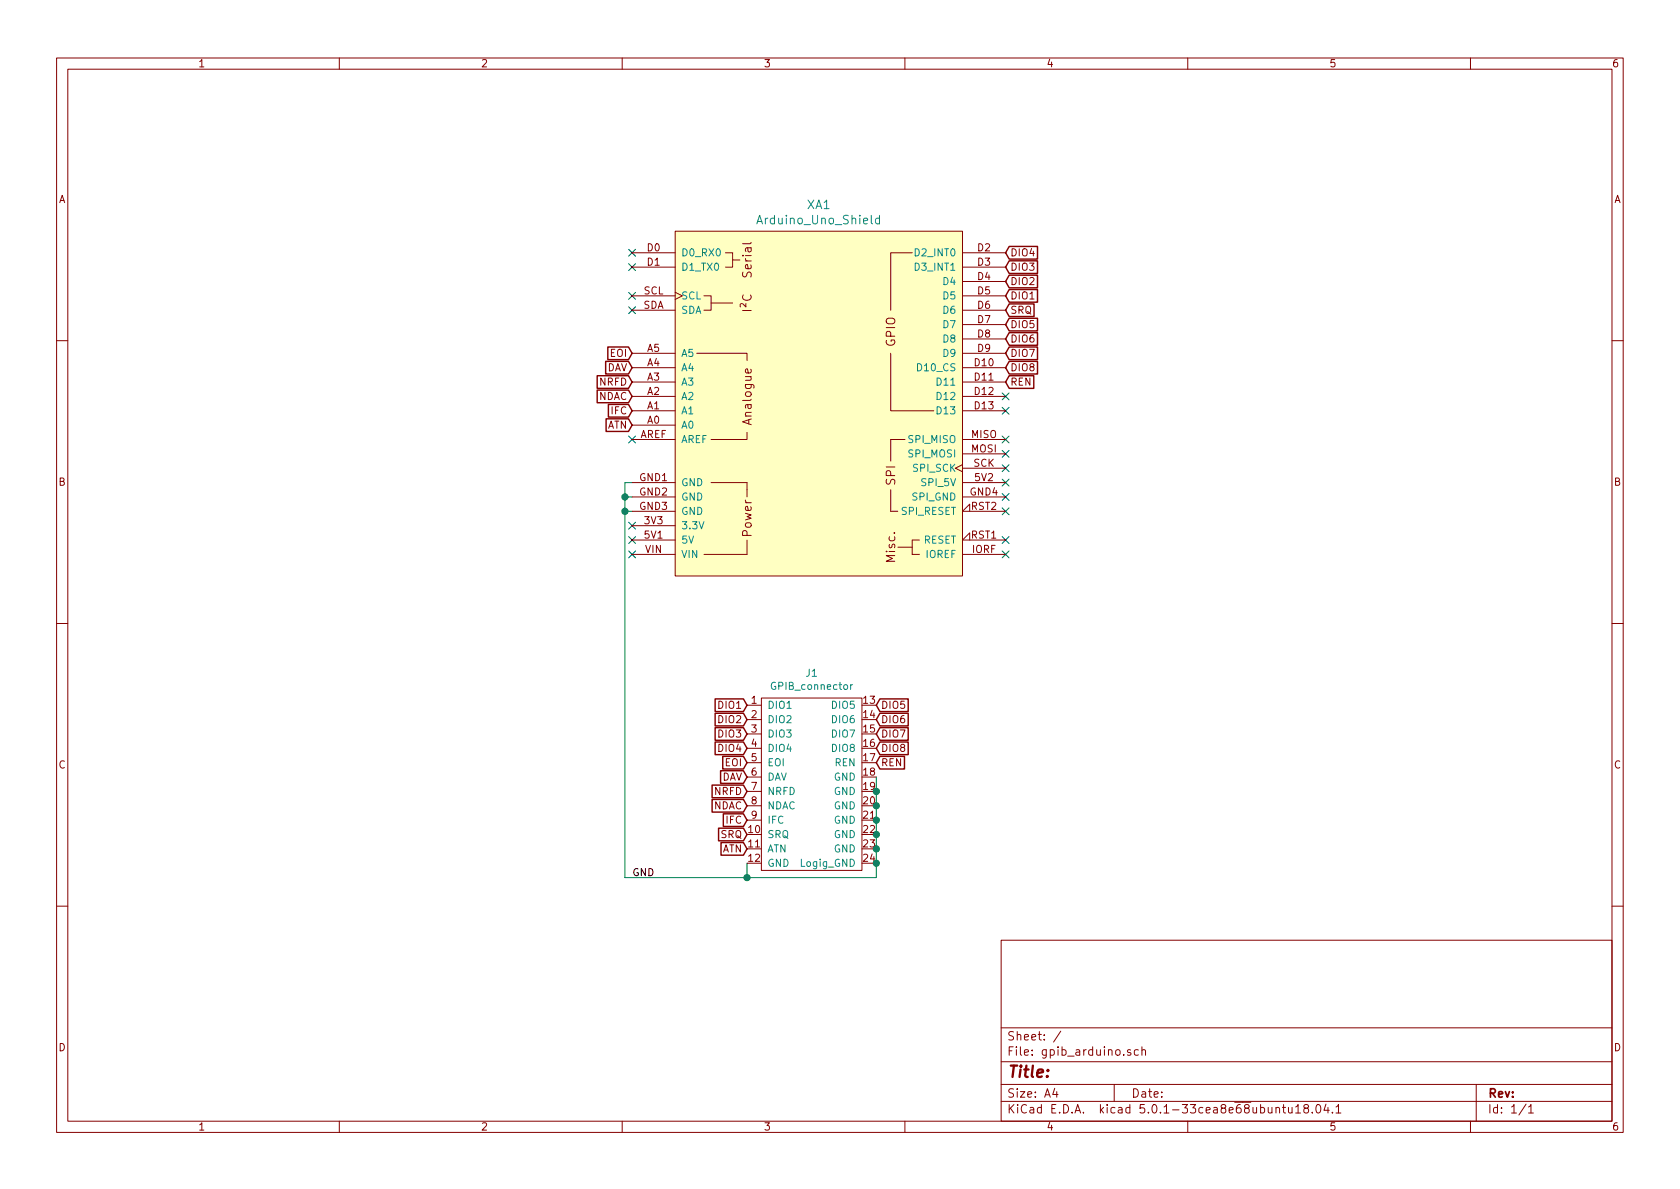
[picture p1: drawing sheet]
EESchema Schematic File Version 4
LIBS:gpib_arduino-cache
EELAYER 26 0
EELAYER END
$Descr A4 11693 8268
encoding utf-8
Sheet 1 1
Title ""
Date ""
Rev ""
Comp ""
Comment1 ""
Comment2 ""
Comment3 ""
Comment4 ""
$EndDescr
$Comp
L gpib:GPIB_connector J1
U 1 1
P 5650 5450
F 0 "J1" H 5650 6225 50  0000 C CNN
F 1 "GPIB_connector" H 5650 6134 50  0000 C CNN
F 2 "gpib_connectors:112-024-113R001-GPIB" H 5650 5450 50  0001 C CNN
F 3 "" H 5650 5450 50  0001 C CNN
	1    5650 5450
	1    0    0    -1  
$EndComp
Wire Wire Line
	5200 6000 5200 6100
Wire Wire Line
	5200 6100 6100 6100
Wire Wire Line
	4350 3350 4400 3350
NoConn ~ 4400 3850
NoConn ~ 4400 3750
NoConn ~ 4400 3650
NoConn ~ 4400 3050
NoConn ~ 4400 2150
NoConn ~ 4400 2050
NoConn ~ 4400 1850
NoConn ~ 4400 1750
NoConn ~ 7000 2850
NoConn ~ 7000 3050
NoConn ~ 7000 3150
NoConn ~ 7000 3250
NoConn ~ 7000 3350
NoConn ~ 7000 3450
NoConn ~ 7000 3550
NoConn ~ 7000 3750
NoConn ~ 7000 3850
Connection ~ 5200 6100
Text Label 4400 6100 0    50   ~ 0
GND
Wire Wire Line
	4400 3450 4350 3450
Connection ~ 4350 3450
Wire Wire Line
	4350 3450 4350 3350
Wire Wire Line
	4400 3550 4350 3550
Wire Wire Line
	4350 3450 4350 3550
Connection ~ 4350 3550
Wire Wire Line
	4350 3550 4350 6100
$Comp
L arduino:Arduino_Uno_Shield XA1
U 1 1
P 5700 2800
F 0 "XA1" H 5700 4187 60  0000 C CNN
F 1 "Arduino_Uno_Shield" H 5700 4081 60  0000 C CNN
F 2 "Arduino:Arduino_Uno_Shield" H 7500 6550 60  0001 C CNN
F 3 "https://store.arduino.cc/arduino-uno-rev3" H 7500 6550 60  0001 C CNN
	1    5700 2800
	1    0    0    -1  
$EndComp
NoConn ~ 7000 2750
Wire Wire Line
	4350 6100 5200 6100
Wire Wire Line
	6100 5400 6100 5500
Connection ~ 6100 5500
Wire Wire Line
	6100 5500 6100 5600
Connection ~ 6100 6000
Wire Wire Line
	6100 6000 6100 6100
Connection ~ 6100 5600
Wire Wire Line
	6100 5600 6100 5700
Connection ~ 6100 5700
Wire Wire Line
	6100 5700 6100 5800
Connection ~ 6100 5800
Wire Wire Line
	6100 5800 6100 5900
Connection ~ 6100 5900
Wire Wire Line
	6100 5900 6100 6000
Text GLabel 6100 4900 2    50   Input ~ 0
DIO5
Text GLabel 7000 2250 2    50   Input ~ 0
DIO5
Text GLabel 6100 5000 2    50   Input ~ 0
DIO6
Text GLabel 7000 2350 2    50   Input ~ 0
DIO6
Text GLabel 6100 5100 2    50   Input ~ 0
DIO7
Text GLabel 7000 2450 2    50   Input ~ 0
DIO7
Text GLabel 6100 5200 2    50   Input ~ 0
DIO8
Text GLabel 7000 2550 2    50   Input ~ 0
DIO8
Text GLabel 6100 5300 2    50   Input ~ 0
REN
Text GLabel 7000 2650 2    50   Input ~ 0
REN
Text GLabel 5200 4900 0    50   Input ~ 0
DIO1
Text GLabel 7000 2050 2    50   Input ~ 0
DIO1
Text GLabel 5200 5000 0    50   Input ~ 0
DIO2
Text GLabel 5200 5100 0    50   Input ~ 0
DIO3
Text GLabel 5200 5200 0    50   Input ~ 0
DIO4
Text GLabel 7000 1950 2    50   Input ~ 0
DIO2
Text GLabel 7000 1850 2    50   Input ~ 0
DIO3
Text GLabel 7000 1750 2    50   Input ~ 0
DIO4
Text GLabel 5200 5800 0    50   Input ~ 0
SRQ
Text GLabel 7000 2150 2    50   Input ~ 0
SRQ
Text GLabel 5200 5300 0    50   Input ~ 0
EOI
Text GLabel 4400 2450 0    50   Input ~ 0
EOI
Text GLabel 5200 5400 0    50   Input ~ 0
DAV
Text GLabel 4400 2550 0    50   Input ~ 0
DAV
Text GLabel 5200 5500 0    50   Input ~ 0
NRFD
Text GLabel 4400 2650 0    50   Input ~ 0
NRFD
Text GLabel 5200 5600 0    50   Input ~ 0
NDAC
Text GLabel 4400 2750 0    50   Input ~ 0
NDAC
Text GLabel 5200 5700 0    50   Input ~ 0
IFC
Text GLabel 4400 2850 0    50   Input ~ 0
IFC
Text GLabel 5200 5900 0    50   Input ~ 0
ATN
Text GLabel 4400 2950 0    50   Input ~ 0
ATN
$EndSCHEMATC
